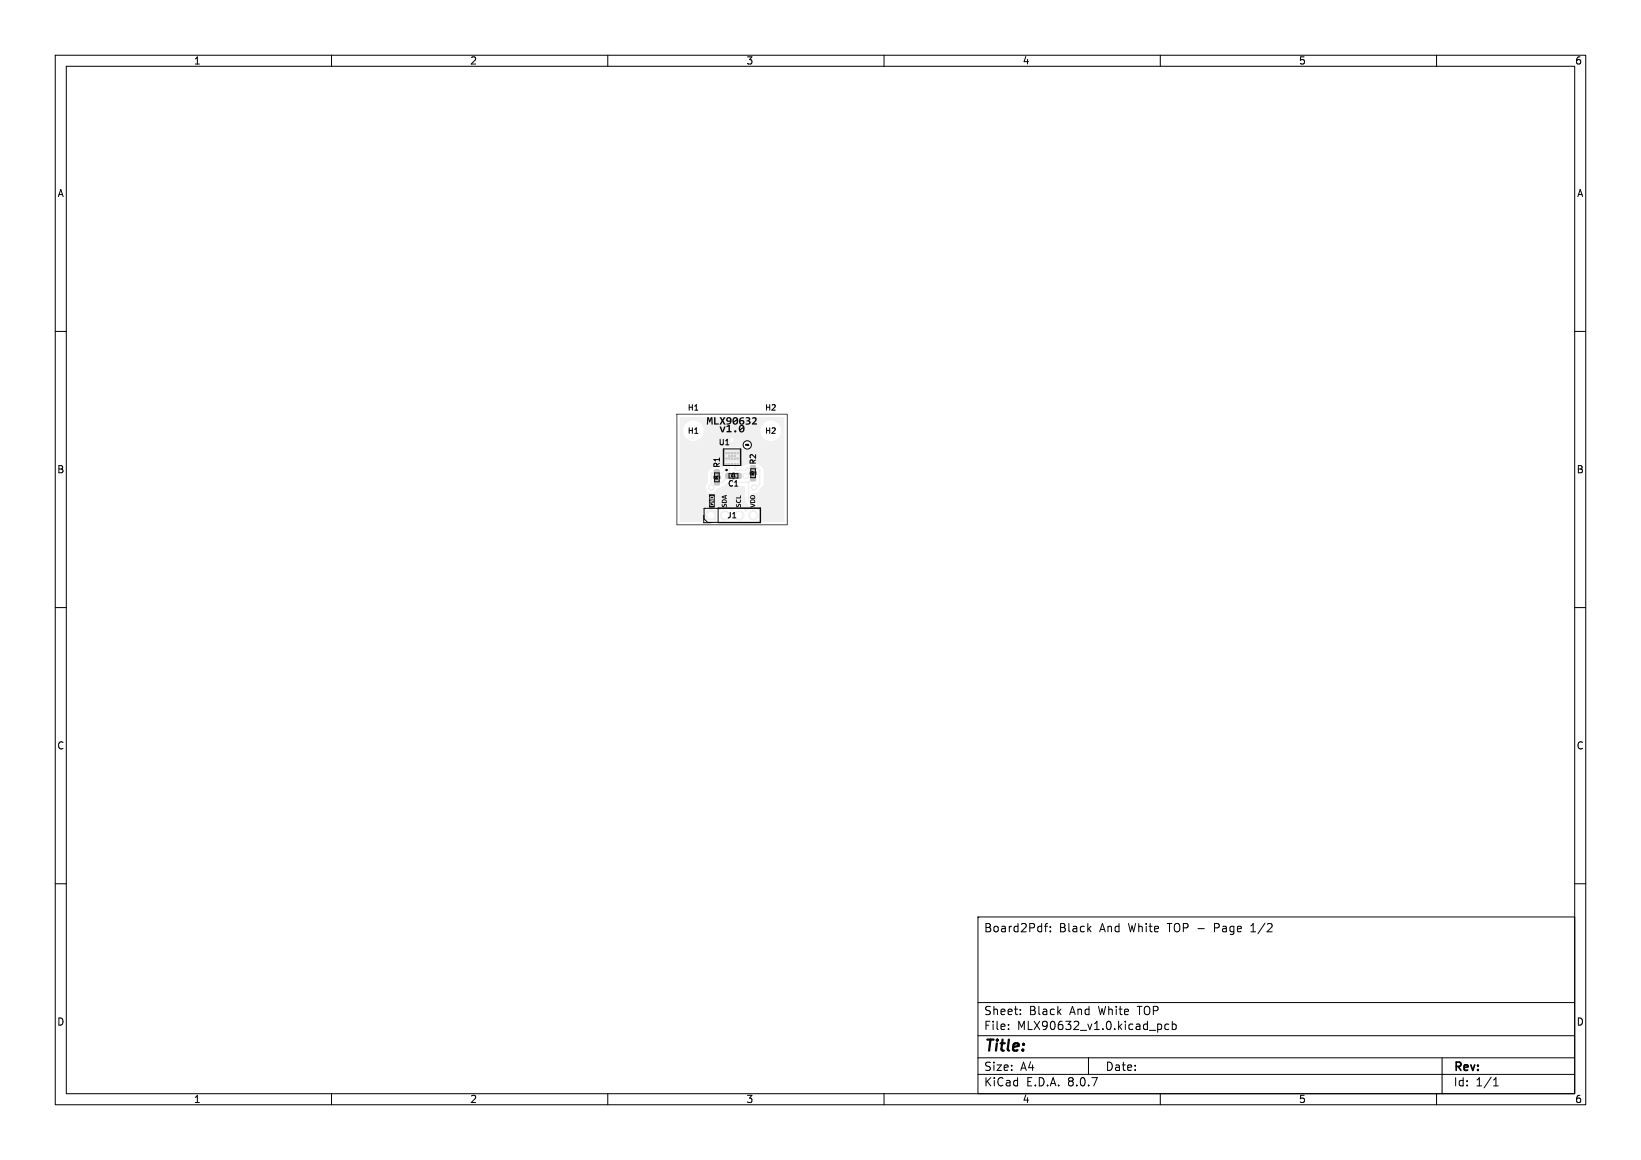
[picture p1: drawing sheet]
<svg xmlns="http://www.w3.org/2000/svg" width="297mm" height="210mm" viewBox="0 0 297 210" stroke-linecap="round" stroke-linejoin="round" font-family="sans-serif">
<g fill="#f0f0f0" stroke="#f0f0f0" stroke-width=".18">
<path d="M135.9 86.2h.8v.8h-.8z"/>
<path d="M135.9 84.3h.8v.9h-.8z"/>
<path d="M131.4 83.9h.2v.3h-.2z"/>
<path d="M131.9 83.9h.2v.3h-.2z"/>
<path d="M132.4 83.9h.2v.3h-.2z"/>
<path d="M131.3 81.5h2.4v2h-2.4z"/>
<path d="M132.9 83.9h.2v.3h-.2z"/>
<path d="M133.4 83.9h.2v.3h-.2z"/>
<path d="M129.3 86.9h.9v.9h-.9z"/>
<path d="M129.3 85.1h.9v.8h-.9z"/>
<path d="M131.4 85.7h1v.9h-1z"/>
<path d="M133.1 85.7h1v.9h-1z"/>
<path d="M127.8 92.5h1.7v1.7h-1.7z"/>
<circle cx="135.2" cy="80.6" r=".25"/>
<circle cx="131.2" cy="93.3" r=".85"/>
<circle cx="133.8" cy="93.3" r=".85"/>
<circle cx="136.3" cy="93.3" r=".85"/>
</g>
<g fill="#ececec" stroke="#ececec" stroke-width=".18">
<circle cx="132.5" cy="79.6" r=".5"/>
<circle cx="135" cy="86.2" r=".5"/>
<circle cx="128.7" cy="88.2" r=".5"/>
<circle cx="136.5" cy="88.2" r=".5"/>
</g>
<path d="M131.5 84.9l-.7 .6h-1.8l-.3 .3v2.5M132.5 84v-1.5l1 1v.5M133 84.7v.2l.2 .2h1.6l.4-.3h1.9l.4 .4v2.4l-.7 .7h-.3M133.6 86.2h1.3M134.9 86.2h.1M135.5 87.3h-2.9l-.7-.7v-.4l-1.2 1.1h-1M135.5 87.3v3.3M136.3 86.6l-.8 .7M136.3 91.4v1.9" fill="none" stroke="#f0f0f0" stroke-width=".3"/>
<path d="M132.5 79.7v2.8M131.5 84v.9M132 84v2M132.1 86l-.2 .2M133 84v.7" fill="none" stroke="#f0f0f0" stroke-width=".2"/>
<g fill="#f0f0f0">
<path d="M123 75.6h19v18.8l-.1 .1h-4.6l-.1-.1a1.45 1.45 0 0 0-.2-2.4l-.1-.9-.7-.8v-.9l.1-.2a1.02 1.02 0 0 0 1.2-.6l.5-.6 .2-.4-.1-2.7-.6-.6-.8-.5h-.8l-.5 .3-.5 .1-.4 .3h-.3l.1-3-.2-.3-.4-.2h-2.4l-.4 .2-.2 .4v1.8l.2 .5v.6l-.3 .3-.5-.3h-.7l-1.2 .8-.1 .4v1.8a1.03 1.03 0 0 0 .2 1.7 1.03 1.03 0 0 0 1.5-.9h.5l.3-.3 .4-.1 .6-.5 .9 .6h2.3l.1 2.7 .8 1-.1 .4-.6 .6a1.48 1.48 0 0 0-2.5 0 1.5 1.5 0 0 0-2.4-.3l-.3-.4h-.9v.9h-.4v-.9h-.9l-.2 .3v.8h.9v.5h-.9l-.1 .9-4.3-.1v-13.8h11.5v.1a.76 .76 0 0 0 1.2 .4 .76 .76 0 0 0-.1-1.2 .76 .76 0 0 0-1.1 .7h-11.5v-2.7h.6v.2a1.85 1.85 0 0 0 2 1.8 1.85 1.85 0 0 0 1.8-2h10.2v.2a1.85 1.85 0 0 0 2.9 1.5 1.85 1.85 0 0 0 0-3.2 1.85 1.85 0 0 0-2.9 1.5h-10.2l-.1-.3a1.85 1.85 0 0 0-1.9-1.5 1.85 1.85 0 0 0-1.8 1.8h-.6z"/>
<path d="M133.6 86l1.1-.1 .3-.1a.4 .4 0 0 1 .6-.2l-.4 1.1h-.5v-.3h-1z"/>
</g>
<g fill="#fff" stroke="#fff" stroke-width=".18">
<circle cx="132.5" cy="79.6" r=".25"/>
<circle cx="134.9" cy="86.1" r=".25"/>
<circle cx="128.8" cy="88.2" r=".25"/>
<circle cx="136.5" cy="88.3" r=".25"/>
<circle cx="139.5" cy="78" r="1.6"/>
<circle cx="125.5" cy="78" r="1.6"/>
<circle cx="128.7" cy="93.3" r=".5"/>
<circle cx="131.2" cy="93.3" r=".5"/>
<circle cx="133.8" cy="93.3" r=".5"/>
<circle cx="136.3" cy="93.3" r=".5"/>
</g>
<g fill="#c4c4c4" stroke="#c4c4c4" stroke-width=".18">
<path d="M131.4 81.9h.2v.3h-.2z"/>
<path d="M131.4 82.9h.2v.3h-.2z"/>
<path d="M131.9 81.9h.2v.3h-.2z"/>
<path d="M131.9 82.4h.2v.3h-.2z"/>
<path d="M131.9 82.9h.2v.3h-.2z"/>
<path d="M132.4 81.9h.2v.3h-.2z"/>
<path d="M132.4 82.4h.2v.3h-.2z"/>
<path d="M132.4 82.9h.2v.3h-.2z"/>
<path d="M132.9 81.9h.2v.3h-.2z"/>
<path d="M132.9 82.4h.2v.3h-.2z"/>
<path d="M132.9 82.9h.2v.3h-.2z"/>
<path d="M133.4 81.9h.2v.3h-.2z"/>
<path d="M133.4 82.9h.2v.3h-.2z"/>
<path d="M131.4 83.9h.2v.3h-.2z"/>
<path d="M131.9 83.9h.2v.3h-.2z"/>
<path d="M132.4 83.9h.2v.3h-.2z"/>
<path d="M132.9 83.9h.2v.3h-.2z"/>
<path d="M133.4 83.9h.2v.3h-.2z"/>
<path d="M135.9 86.2h.8v.8h-.8z"/>
<path d="M135.9 84.3h.8v.9h-.8z"/>
<path d="M129.3 86.9h.9v.9h-.9z"/>
<path d="M129.3 85.1h.9v.8h-.9z"/>
<path d="M131.4 85.7h1v.9h-1z"/>
<path d="M133.1 85.7h1v.9h-1z"/>
</g>
<g fill="none" stroke="#000" stroke-width=".18">
<path d="M10 10h277v190h-277zM12 12h273v186h-273zM60 10v2M110 10v2M160 10v2M210 10v2M260 10v2M10 60h2M285 60h2M127.4 93.3v1.3h1.3M127.4 92h10.2v2.6h-9.5l-.7-.7zM129.2 86.2v.5"/>
<path d="M129.3 85.6h.9v1.6h-.9zM130 92h7.6v2.6h-7.6zM130.3 86.2v.5M130.9 81.3v3M131 81.3h3v3h-3zM132 85.8h1.5v.8h-1.5zM132.6 85.6h.3M132.6 86.7h.3M134.1 81.3v3M135.4 80.6h.1M135.8 85.4v.5M135.9 84.9h.8v1.6h-.8z"/>
<path d="M136.8 85.4v.5M10 110h2M285 110h2M10 160h2M177 166h108v32h-108zM189 167.7h.6M189.6 167.2l-.4 .2v1.3M190.1 168.6v.1M190.1 167.8v.1M226.4 168.7h.8M226.7 167.4l-.3 .2M285 160h2"/>
<path d="M60 198v2M110 198v2M160 198v2M177 194.5h108M177 191.5h108M177 187.5h108M177 181.5h108M182.5 186.3v.1M182.5 185.5v.1M184.7 183.6v.1M184.7 182.8v.1M197 191.5v3"/>
<path d="M209.7 185.4h.3l.2 .3v.6l-.5 .1M210 198v2M211.5 185.5l-.4-.1-.3 .3v.4l.2 .2h.5M212.2 185.5l.4-.1 .3 .3v.4l-.2 .2h-.5M212.2 184.9v1.5M260 198v2M261 191.5v6.5M270.3 196.6h.9M270.3 195.5l.4-.4v1.5"/>
<circle cx="135.3" cy="80.5" r=".75"/>
</g>
<circle cx="131.5" cy="85.1" r=".1" fill="none" stroke="#000" stroke-width=".2"/>
<path d="M128.6 90a.3 .3 0 0 1 .3-.1 .3 .3 0 0 1 .2 .2h-.5zM128.3 89.5h1.1v2.4h-1.1v-.6h.1a.42 .42 0 0 0 .5 .3 .42 .42 0 0 0 .3-.5h-.4v.1h.3l-.1 .2a.27 .27 0 0 1-.3 0 .27 .27 0 0 1-.1-.3h-.1l-.2 .2v-.9h.1v.2h.5l-.5 .2v.2h.8v-.2h-.5l.5-.2v-.2h-.9v-.3h.1l.1 .2h.7a.41 .41 0 0 0-.3-.5 .41 .41 0 0 0-.5 .3h-.1z" fill="#000"/>
<path d="M122.5 75h20v20h-20z" fill="none" stroke="#575757" stroke-width=".2"/>
<text font-size="2.8" x="178" y="190.9">Title:</text>
<g font-size="2.1">
<text x="127.9" y="77.1">MLX90632</text>
<text x="130.2" y="78.5">v1.0</text>
<text x="178" y="169">Board2Pdf:</text>
<text x="191.7" y="169">Black</text>
<text x="199.1" y="169">And</text>
<text x="204.4" y="169">White</text>
<text x="211.6" y="169">TOP -</text>
<text x="220.3" y="169">Page</text>
<text x="227.1" y="169">1/2</text>
<text x="178" y="184">Sheet:</text>
<text x="186.2" y="184">Black</text>
<text x="193.7" y="184">And</text>
<text x="199" y="184">White</text>
<text x="206.2" y="184">TOP</text>
<text x="178" y="186.7">File:</text>
<text x="184.1" y="186.7">MLX90632_v1.0.kicad_pcb</text>
<text x="178" y="196.9">KiCad</text>
<text x="178" y="194.1">Size:</text>
<text x="184.7" y="194.1">A4</text>
<text x="185.7" y="196.9">E.D.A.</text>
<text x="193.3" y="196.9">8.0.7</text>
<text x="200" y="194.1">Date:</text>
<text x="263" y="194.3">Rev:</text>
<text x="263" y="196.9">Id:</text>
<text x="267.1" y="196.9">1/1</text>
</g>
<g font-size="1.8">
<text x="35" y="11.9">1</text>
<text x="85" y="11.9">2</text>
<text x="135" y="11.9">3</text>
<text x="185" y="11.9">4</text>
<text x="235" y="11.9">5</text>
<text x="285" y="11.9">6</text>
<text x="10.3" y="35.9">A</text>
<text x="285.4" y="35.9">A</text>
<text x="10.3" y="85.9">B</text>
<text x="285.3" y="85.9">B</text>
<text x="10.3" y="135.9">C</text>
<text x="285.3" y="135.9">C</text>
<text x="10.3" y="185.9">D</text>
<text x="285.3" y="185.9">D</text>
<text x="35" y="199.9">1</text>
<text x="85" y="199.9">2</text>
<text x="135" y="199.9">3</text>
<text x="185" y="199.9">4</text>
<text x="235" y="199.9">5</text>
<text x="285" y="199.9">6</text>
</g>
<g font-size="1.4">
<text x="124.4" y="74.5">H1</text>
<text x="138.4" y="74.5">H2</text>
<text x="124.4" y="78.7">H1</text>
<text x="130" y="80.8">U1</text>
<text x="138.4" y="78.7">H2</text>
<text x="130.5" y="84.8" transform="rotate(-90 130.5 84.8)">R1</text>
<text x="131.6" y="88.3">C1</text>
<text x="137" y="84.2" transform="rotate(-90 137 84.2)">R2</text>
<text x="131.5" y="94">J1</text>
<text x="131.7" y="91.9" transform="rotate(-90 131.7 91.9)">SDA</text>
<text x="134.3" y="91.9" transform="rotate(-90 134.3 91.9)">SCL</text>
<text x="136.8" y="91.9" transform="rotate(-90 136.8 91.9)">VDD</text>
</g>
<g font-size=".6">
<text x="130" y="86.9" transform="rotate(-90 130 86.9)">R1</text>
<text x="132.3" y="86.4">C1</text>
<text x="136.6" y="86.1" transform="rotate(-90 136.6 86.1)">R2</text>
</g>
<text font-size=".3" x="134.9" y="80.7">FID1</text>
</svg>
